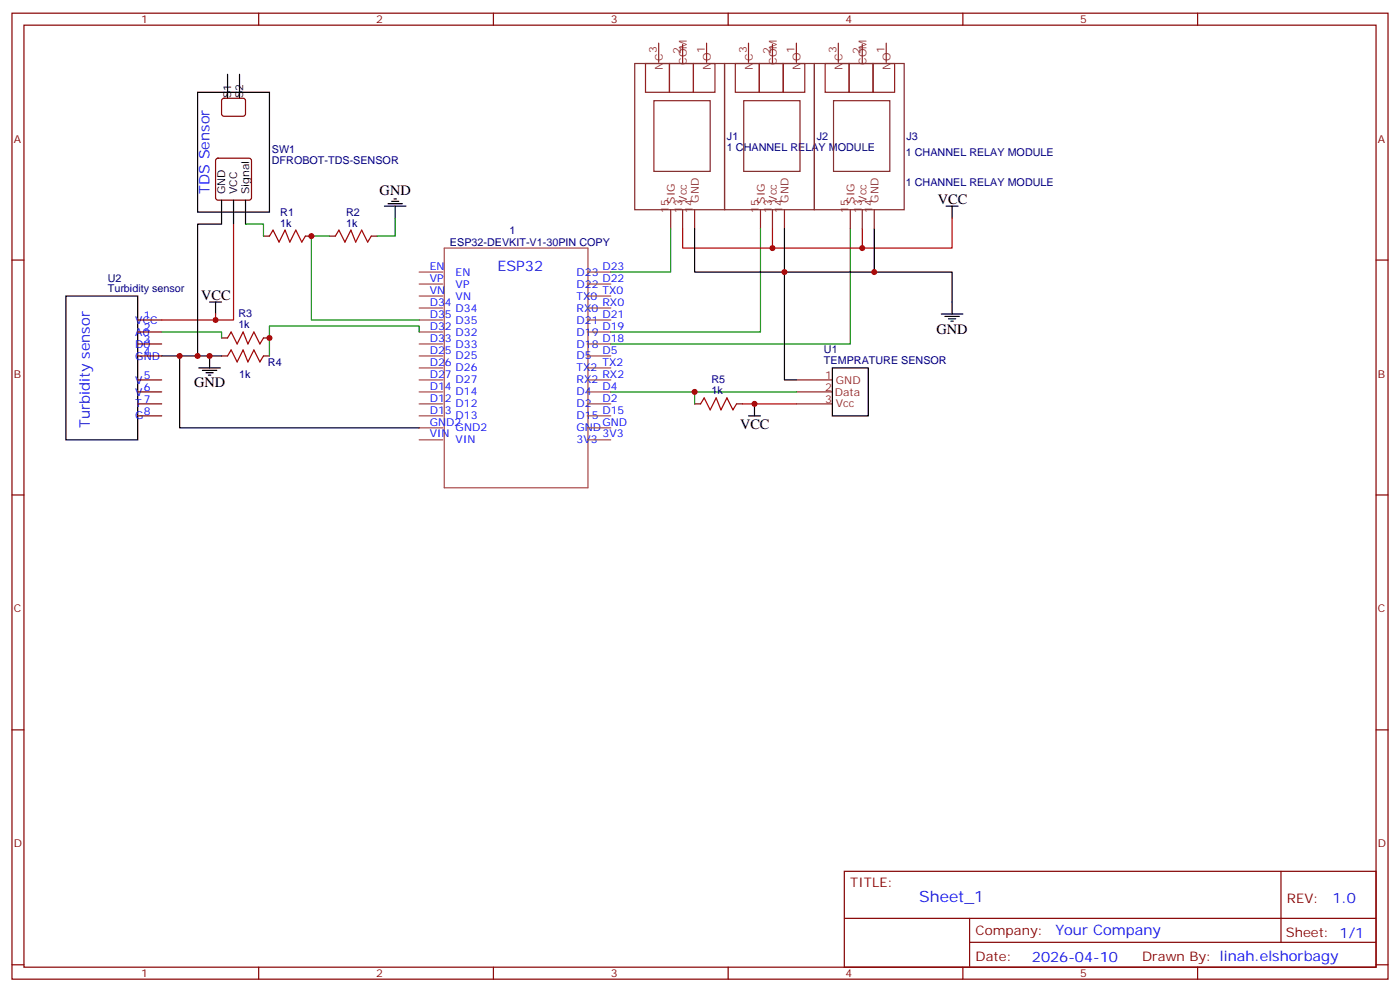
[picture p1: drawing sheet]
<svg xmlns="http://www.w3.org/2000/svg" width="412mm" height="292mm" viewBox="0 0 412 292" stroke-linecap="round" stroke-linejoin="round" font-family="sans-serif">
<g fill="none" stroke="#870000" stroke-width=".35">
<path d="M3.5 3.9h405.4v284.3h-405.4zM7.1 7.4h398.2v277.3h-398.2zM76.2 3.9v3.5M145.3 3.9v3.5M214.5 3.9v3.5M283.6 3.9v3.5M352.8 3.9v3.5M65.5 29.1l.5-.2h5.6l.5 .2 .2 .5v4.2l-.7 .4h-5.9l-.4-.7v-3.9zM63.7 46.8l.5-.2h9.2l.5 .2 .2 .5v10.9l-.3 .5-.4 .2h-9.2l-.5-.2-.2-.5v-10.9zM3.5 76.6h3.6M77.6 69.5h1.8M90 69.5h1.7"/>
<path d="M97 69.5h1.8M109.4 69.5h1.7M405.3 76.6h3.6M40.6 94.2h7M40.6 97.7h7M65.3 99.5h1.7M77.6 99.5h1.8M40.6 101.2h7M40.6 104.8h7M40.6 111.8h7M40.6 115.4h7M40.6 118.9h7"/>
<path d="M65.3 104.8h1.7M77.6 104.8h1.8M204.6 118.9h1.8M217 118.9h1.7M40.6 122.4h7M3.5 145.7h3.6M405.3 145.7h3.6M3.5 214.8h3.6M405.3 214.8h3.6M248.7 256.5h156.6v28.2h-156.6zM377.3 256.5v20.9M248.7 270.3h156.5"/>
<path d="M285.6 277.4h119.6M285.6 270.3v14.1M3.5 284h3.6M76.2 284.7v3.5M145.3 284.7v3.5M214.5 284.7v3.5M283.6 284.7v3.5M352.8 284.7v3.5M405.3 284h3.6"/>
</g>
<g fill="none" stroke="#a64a4a" stroke-width=".35">
<path d="M130.9 73h42.3v70.6h-42.3zM123.5 97.7h6.9M123.5 94.2h6.9M123.5 90.7h6.9M123.5 87.1h6.9M123.5 83.6h6.9M123.5 80.1h6.9M173 97.7h6.9M173 94.2h6.9M173 90.7h6.9M173 87.1h6.9M173 83.6h6.9"/>
<path d="M173 80.1h6.9M123.5 118.9h6.9M123.5 115.4h6.9M123.5 111.8h6.9M123.5 108.3h6.9M123.5 104.8h6.9M123.5 101.2h6.9M173 118.9h6.9M173 115.4h6.9M173 111.8h6.9M173 108.3h6.9M173 104.8h6.9"/>
<path d="M173 101.2h6.9M123.5 129.5h6.9M123.5 125.9h6.9M123.5 122.4h6.9M173 129.5h6.9M173 125.9h6.9M173 122.4h6.9"/>
</g>
<g fill="none" stroke="#000" stroke-width=".35">
<path d="M58.2 27.2h21.2v35.2h-21.2zM67 21.9v7M70.6 21.9v7M65.3 58.9v7.1h-7.1v38.8M68.8 58.9v7.1M72.3 58.9v7.1M114.3 60h4.2M115.4 59.3h2.1M116.1 58.6h.7M113.2 60.7h6.4M116.4 60.7v3.5M204.6 67.4v12.7h26.5v-12.7"/>
<path d="M257.5 67.4v12.7h-26.4v31.7h3.5M278.7 60.7h3.5M280.5 60.7v3.5M19.4 87.1h21.2v42.4h-21.2zM61.7 88.9h3.6M63.5 88.9v3.5M257.5 80.1h23v12.3M277.3 92.4h6.3M278.3 93.1h4.3M279.4 93.8h2.1M280.1 94.5h.7M47.6 104.8h17.7"/>
<path d="M52.9 104.8v21.1h70.6M58.6 108.3h6.3M59.6 109h4.3M60.7 109.7h2.1M61.4 110.4h.7M61.7 104.8v3.5M222.2 118.9v3.5M245.2 108.3h10.6v14.1h-10.6zM220.5 122.4h3.5"/>
</g>
<path d="M68.8 66v28.2h-5.3M201.1 67.4v5.6h26.4M227.5 67.4v5.6h26.5M280.5 64.2v8.8h-26.5v-5.6M63.5 92.4v1.8h-15.9M218.7 118.9h15.9" fill="none" stroke="#c00" stroke-width=".35"/>
<g fill="none" stroke="#8c2424" stroke-width=".35">
<path d="M190.1 18.7h7.1v8.5h-7.1zM194 12.7v5.6M197.2 18.7h7.1v8.5h-7.1zM201.1 13.1v5.6M204.3 18.7h6.3v8.5h-6.3zM208.1 12.7v5.6M216.6 18.7h7.1v8.5h-7.1zM220.5 12.7v5.6M223.7 18.7h7v8.5h-7zM227.5 13.1v5.6M230.7 18.7h6.4v8.5h-6.4zM234.6 12.7v5.6"/>
<path d="M243.1 18.7h7v8.5h-7zM246.9 12.7v5.6M250.1 18.7h7.1v8.5h-7.1zM254 13.1v5.6M257.2 18.7h6.3v8.5h-6.3zM261.1 12.7v5.6M197.6 61.7v5.7M201.1 61.7v5.7M204.6 61.7v5.7M224 61.7v5.7M227.5 61.7v5.7M231.1 61.7v5.7"/>
<path d="M250.5 61.7v5.7M254 61.7v5.7M257.5 61.7v5.7M234.6 111.8h10.6M234.6 115.4h10.6M234.6 118.9h10.6"/>
</g>
<path d="M72.3 66h5.3v3.5M97 69.5h-5.3v24.7h31.8M116.4 64.2v5.3h-5.3M197.6 67.4v12.7h-17.7M224 67.4v30.3h-44.1M250.5 67.4v33.8h-70.6M47.6 97.7h17.7v1.8M123.5 97.7v-1.7h-44.1v8.8M179.9 115.4h54.7M204.6 115.4v3.5" fill="none" stroke="#008700" stroke-width=".35"/>
<path d="M79.4 69.5l1-1.8 1.8 3.6 1.8-3.6 1.4 3.6 1.7-3.6 1.8 3.6 1.1-1.8M98.8 69.5l1-1.8 1.8 3.6 1.8-3.6 1.4 3.6 1.7-3.6 1.8 3.6 1.1-1.8M67 99.5l1.1-1.8 1.7 3.5 1.8-3.5 1.4 3.5 1.8-3.5 1.8 3.5 1-1.7M67 104.8l1.1-1.8 1.7 3.5 1.8-3.5 1.4 3.5 1.8-3.5 1.8 3.5 1-1.7M206.4 118.9l1-1.8 1.8 3.5 1.8-3.5 1.4 3.5 1.7-3.5 1.8 3.5 1.1-1.7" fill="none" stroke="#a10000" stroke-width=".35"/>
<path d="M187 18.7h26.4v43h-26.4zM213.4 18.7h26.5v43h-26.5zM239.9 18.7h26.4v43h-26.4zM192.6 29.6h16.6v20.8h-16.6zM219.1 29.6h16.6v20.8h-16.6zM245.5 29.6h16.6v20.8h-16.6z" fill="none" stroke="#822e2e" stroke-width=".35"/>
<g fill="#c00">
<circle cx="63.5" cy="94.2" r=".88"/>
<circle cx="91.7" cy="69.5" r=".88"/>
<circle cx="79.4" cy="99.5" r=".88"/>
<circle cx="222.3" cy="118.9" r=".88"/>
<circle cx="204.6" cy="115.4" r=".88"/>
<circle cx="61.7" cy="104.8" r=".88"/>
<circle cx="254" cy="73" r=".88"/>
<circle cx="227.5" cy="73" r=".88"/>
<circle cx="231.1" cy="80.1" r=".88"/>
<circle cx="257.5" cy="80.1" r=".88"/>
<circle cx="58.2" cy="104.8" r=".88"/>
<circle cx="52.9" cy="104.8" r=".88"/>
</g>
<text font-size="4.6" fill="#00f" x="270.8" y="265.5">Sheet_1</text>
<g font-size="4.2" fill="#00f">
<text x="61.7" y="57.1" transform="rotate(-90 61.7 57.1)">TDS Sensor</text>
<text x="146.5" y="79.6">ESP32</text>
<text x="26.5" y="125.9" transform="rotate(-90 26.5 125.9)">Turbidity sensor</text>
<text x="392.5" y="265.7">1.0</text>
<text x="310.9" y="275.3">Your Company</text>
<text x="304" y="283.1">2026-04-10</text>
</g>
<g font-size="4.2">
<text x="111.8" y="57.5">GND</text>
<text x="276.2" y="60">VCC</text>
<text x="59.3" y="88.2">VCC</text>
<text x="275.9" y="98.4">GND</text>
<text x="57.1" y="113.9">GND</text>
<text x="218" y="126.3">VCC</text>
</g>
<g font-size="3.9" fill="#800">
<text x="250.5" y="261.1">TITLE:</text>
<text x="379.1" y="265.7">REV:</text>
<text x="287.4" y="275.3">Company:</text>
<text x="378.7" y="275.9">Sheet: 1/1</text>
<text x="287.4" y="282.9">Date:</text>
<text x="336.4" y="283">Drawn By: linah.elshorbagy</text>
</g>
<g font-size="3.2" fill="#800">
<text x="41.6" y="6.9">1</text>
<text x="110.8" y="6.9">2</text>
<text x="179.9" y="6.9">3</text>
<text x="249.1" y="6.9">4</text>
<text x="318.2" y="6.9">5</text>
<text x="4.1" y="42">A</text>
<text x="405.9" y="42">A</text>
<text x="4.1" y="111.1">B</text>
<text x="405.9" y="111.1">B</text>
<text x="4.1" y="180.3">C</text>
<text x="405.9" y="180.3">C</text>
<text x="4.1" y="249.4">D</text>
<text x="405.9" y="249.4">D</text>
<text x="41.6" y="287.7">1</text>
<text x="110.8" y="287.7">2</text>
<text x="179.9" y="287.7">3</text>
<text x="249.1" y="287.7">4</text>
<text x="318.2" y="287.7">5</text>
</g>
<g font-size="3.2" fill="#832d2d">
<text x="193.5" y="15.5" transform="rotate(-90 193.5 15.5)">3</text>
<text x="200.6" y="15.9" transform="rotate(-90 200.6 15.9)">2</text>
<text x="207.6" y="15.5" transform="rotate(-90 207.6 15.5)">1</text>
<text x="220" y="15.5" transform="rotate(-90 220 15.5)">3</text>
<text x="227" y="15.9" transform="rotate(-90 227 15.9)">2</text>
<text x="234.1" y="15.5" transform="rotate(-90 234.1 15.5)">1</text>
<text x="246.4" y="15.5" transform="rotate(-90 246.4 15.5)">3</text>
<text x="253.5" y="15.9" transform="rotate(-90 253.5 15.9)">2</text>
<text x="260.5" y="15.5" transform="rotate(-90 260.5 15.5)">1</text>
<text x="195.3" y="20.5" transform="rotate(-90 195.3 20.5)">NC</text>
<text x="202.3" y="19.1" transform="rotate(-90 202.3 19.1)">COM</text>
<text x="209.4" y="20.5" transform="rotate(-90 209.4 20.5)">NO</text>
<text x="221.7" y="20.5" transform="rotate(-90 221.7 20.5)">NC</text>
<text x="228.8" y="19.1" transform="rotate(-90 228.8 19.1)">COM</text>
<text x="235.8" y="20.5" transform="rotate(-90 235.8 20.5)">NO</text>
<text x="248.2" y="20.5" transform="rotate(-90 248.2 20.5)">NC</text>
<text x="255.2" y="19.1" transform="rotate(-90 255.2 19.1)">COM</text>
<text x="262.3" y="20.5" transform="rotate(-90 262.3 20.5)">NO</text>
<text x="202.3" y="59.6" transform="rotate(-90 202.3 59.6)">Vcc</text>
<text x="205.9" y="59.6" transform="rotate(-90 205.9 59.6)">GND</text>
<text x="228.8" y="59.6" transform="rotate(-90 228.8 59.6)">Vcc</text>
<text x="232.3" y="59.6" transform="rotate(-90 232.3 59.6)">GND</text>
<text x="255.2" y="59.6" transform="rotate(-90 255.2 59.6)">Vcc</text>
<text x="258.8" y="59.6" transform="rotate(-90 258.8 59.6)">GND</text>
<text x="200.9" y="62.8" transform="rotate(-90 200.9 62.8)">13</text>
<text x="204.1" y="62.8" transform="rotate(-90 204.1 62.8)">14</text>
<text x="227.4" y="62.8" transform="rotate(-90 227.4 62.8)">13</text>
<text x="230.5" y="62.8" transform="rotate(-90 230.5 62.8)">14</text>
<text x="253.8" y="62.8" transform="rotate(-90 253.8 62.8)">13</text>
<text x="257" y="62.8" transform="rotate(-90 257 62.8)">14</text>
</g>
<g font-size="3.2">
<text x="68.1" y="28.9" transform="rotate(-90 68.1 28.9)">S1</text>
<text x="71.6" y="28.9" transform="rotate(-90 71.6 28.9)">S2</text>
<text x="66.3" y="57.1" transform="rotate(-90 66.3 57.1)">GND</text>
<text x="69.8" y="57.1" transform="rotate(-90 69.8 57.1)">VCC</text>
<text x="73.4" y="57.1" transform="rotate(-90 73.4 57.1)">Signal</text>
</g>
<g font-size="3.2" fill="#000080">
<text x="214.1" y="41.2">J1</text>
<text x="240.6" y="41.2">J2</text>
<text x="267.1" y="41.2">J3</text>
<text x="80.1" y="45">SW1</text>
<text x="214.1" y="44.4">1 CHANNEL RELAY MODULE</text>
<text x="266.8" y="46">1 CHANNEL RELAY MODULE</text>
<text x="80.1" y="48.2">DFROBOT-TDS-SENSOR</text>
<text x="266.8" y="54.8">1 CHANNEL RELAY MODULE</text>
<text x="82.6" y="63.5">R1</text>
<text x="102" y="63.5">R2</text>
<text x="82.6" y="66.7">1k</text>
<text x="102" y="66.7">1k</text>
<text x="150.1" y="68.8">1</text>
<text x="132.5" y="72.4">ESP32-DEVKIT-V1-30PIN COPY</text>
<text x="31.8" y="82.9">U2</text>
<text x="31.8" y="86.1">Turbidity sensor</text>
<text x="70.2" y="93.5">R3</text>
<text x="70.2" y="96.7">1k</text>
<text x="78.9" y="107.7">R4</text>
<text x="242.7" y="107.2">TEMPRATURE SENSOR</text>
<text x="242.7" y="104">U1</text>
<text x="70.5" y="111.2">1k</text>
<text x="209.6" y="112.8">R5</text>
<text x="209.6" y="116.1">1k</text>
</g>
<g font-size="3.2" fill="#8d2323">
<text x="198.8" y="60" transform="rotate(-90 198.8 60)">SIG</text>
<text x="225.3" y="60" transform="rotate(-90 225.3 60)">SIG</text>
<text x="251.7" y="60" transform="rotate(-90 251.7 60)">SIG</text>
<text x="197" y="62.8" transform="rotate(-90 197 62.8)">15</text>
<text x="223.5" y="62.8" transform="rotate(-90 223.5 62.8)">15</text>
<text x="250" y="62.8" transform="rotate(-90 250 62.8)">15</text>
<text x="243.1" y="111.5">1</text>
<text x="246.2" y="112.9">GND</text>
<text x="243.1" y="115">2</text>
<text x="243.1" y="118.5">3</text>
<text x="245.9" y="116.4">Data</text>
<text x="246.2" y="119.9">Vcc</text>
</g>
<g font-size="3.2" fill="#00f">
<text x="126.6" y="82.9">VP</text>
<text x="126.6" y="79.4">EN</text>
<text x="134.2" y="81.1">EN</text>
<text x="169.8" y="81.1">D23</text>
<text x="177.5" y="82.9">D22</text>
<text x="177.5" y="79.4">D23</text>
<text x="126.6" y="90">D34</text>
<text x="126.6" y="86.4">VN</text>
<text x="134.2" y="88.2">VN</text>
<text x="134.2" y="84.6">VP</text>
<text x="169.8" y="88.2">TX0</text>
<text x="169.8" y="84.6">D22</text>
<text x="177.5" y="90">RX0</text>
<text x="177.5" y="86.4">TX0</text>
<text x="39.9" y="95.2">VCC</text>
<text x="42.3" y="93.8">1</text>
<text x="126.6" y="93.5">D35</text>
<text x="134.2" y="95.2">D35</text>
<text x="134.2" y="91.7">D34</text>
<text x="169.8" y="95.2">D21</text>
<text x="169.8" y="91.7">RX0</text>
<text x="177.5" y="93.5">D21</text>
<text x="39.9" y="98.8">A0</text>
<text x="42.3" y="97.4">2</text>
<text x="42.3" y="100.9">3</text>
<text x="126.6" y="100.6">D33</text>
<text x="126.6" y="97">D32</text>
<text x="134.2" y="98.8">D32</text>
<text x="169.8" y="98.8">D19</text>
<text x="177.5" y="100.6">D18</text>
<text x="177.5" y="97">D19</text>
<text x="39.9" y="102.3">D0</text>
<text x="39.9" y="105.8">GND</text>
<text x="42.3" y="104.4">4</text>
<text x="126.6" y="107.6">D26</text>
<text x="126.6" y="104.1">D25</text>
<text x="134.2" y="105.8">D25</text>
<text x="134.2" y="102.3">D33</text>
<text x="169.8" y="105.8">D5</text>
<text x="169.8" y="102.3">D18</text>
<text x="177.5" y="107.6">TX2</text>
<text x="177.5" y="104.1">D5</text>
<text x="39.9" y="112.9">V</text>
<text x="42.3" y="111.5">5</text>
<text x="126.6" y="111.1">D27</text>
<text x="134.2" y="112.9">D27</text>
<text x="134.2" y="109.3">D26</text>
<text x="169.8" y="112.9">RX2</text>
<text x="169.8" y="109.3">TX2</text>
<text x="177.5" y="111.1">RX2</text>
<text x="39.9" y="116.4">V</text>
<text x="39.9" y="119.9">T</text>
<text x="42.3" y="115">6</text>
<text x="42.3" y="118.5">7</text>
<text x="126.6" y="118.2">D12</text>
<text x="126.6" y="114.7">D14</text>
<text x="134.2" y="119.9">D12</text>
<text x="134.2" y="116.4">D14</text>
<text x="169.8" y="119.9">D2</text>
<text x="169.8" y="116.4">D4</text>
<text x="177.5" y="118.2">D2</text>
<text x="177.5" y="114.7">D4</text>
<text x="39.9" y="123.5">G</text>
<text x="42.3" y="122.1">8</text>
<text x="126.6" y="125.2">GND2</text>
<text x="126.6" y="121.7">D13</text>
<text x="134.2" y="123.5">D13</text>
<text x="169.8" y="123.5">D15</text>
<text x="177.5" y="125.2">GND</text>
<text x="177.5" y="121.7">D15</text>
<text x="126.6" y="128.8">VIN</text>
<text x="134.2" y="130.5">VIN</text>
<text x="134.2" y="127">GND2</text>
<text x="169.8" y="130.5">3V3</text>
<text x="169.8" y="127">GND</text>
<text x="177.5" y="128.8">3V3</text>
</g>
</svg>
